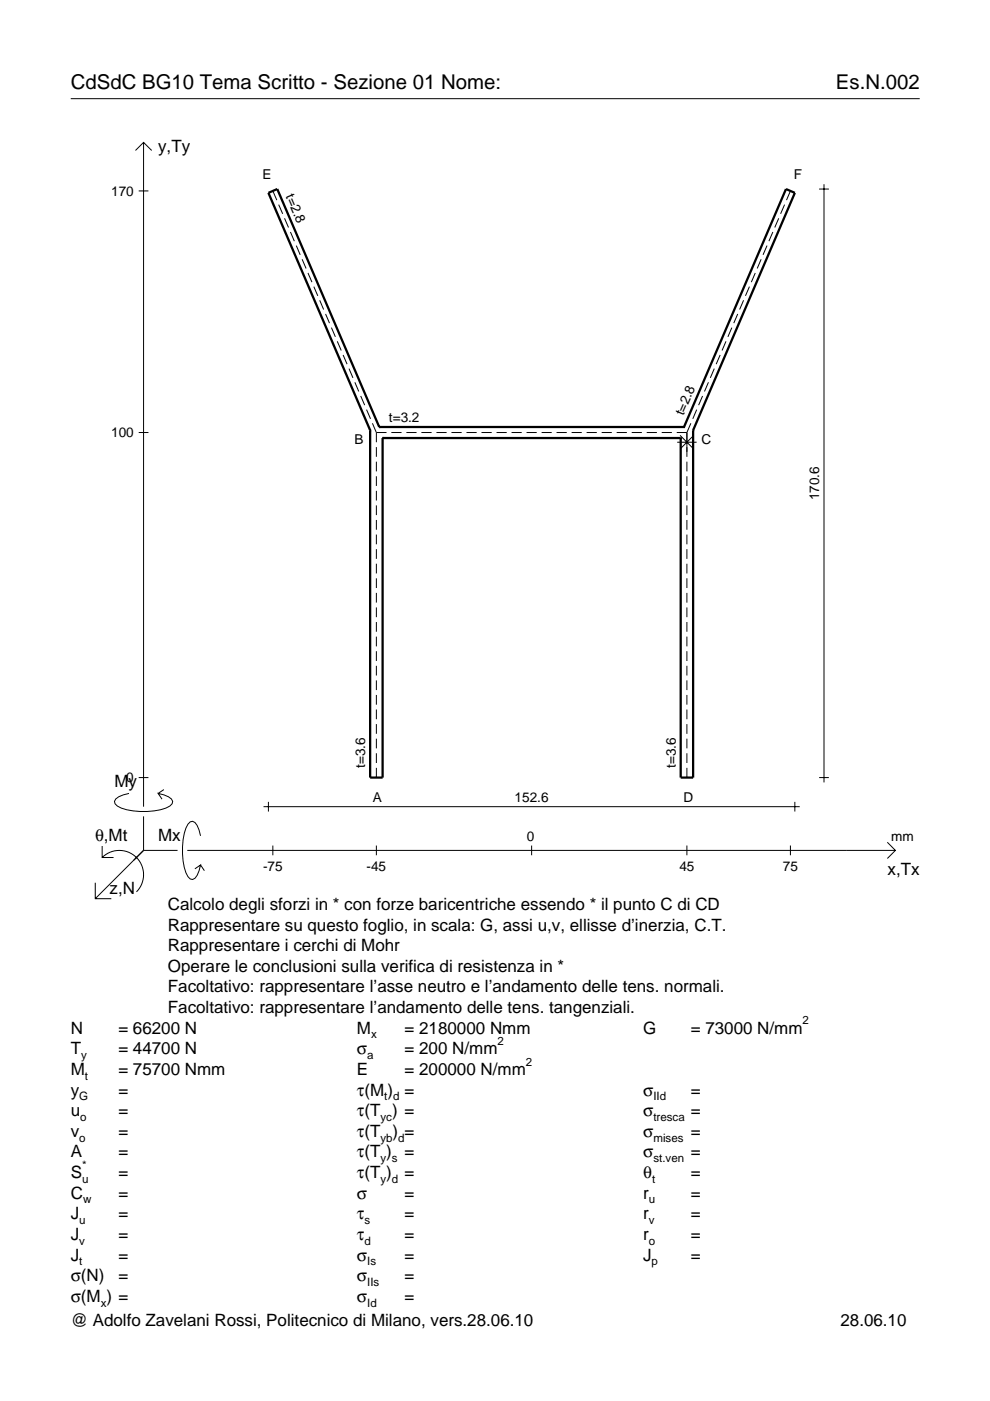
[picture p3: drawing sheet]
<svg xmlns="http://www.w3.org/2000/svg" width="210mm" height="297mm" viewBox="0 0 210 297" stroke-linecap="round" stroke-linejoin="round" font-family="sans-serif">
<g fill="none" stroke="#000" stroke-width=".21">
<path d="M15 20.9h180M28.7 31.9l1.7-1.7 1.8 1.7M30.4 30.2v140.8M174.7 39.1v126.8M29.4 40.5h2.1M57.8 40.5l.9 1.9M59.1 43.4l.8 1.9M60.3 46.3l.9 1.9M61.6 49.2l.8 1.9M62.8 52.1l.8 1.9M64.1 55l.8 1.9M65.3 57.9l.8 1.9"/>
<path d="M160.1 57.9l-.8 1.9M161.4 55l-.9 1.9M162.6 52.1l-.8 1.9M163.9 49.2l-.9 1.9M165.1 46.3l-.8 1.9M166.3 43.4l-.8 1.9M167.6 40.5l-.8 1.9M173.7 40.1h2M66.5 60.8l.9 1.9M67.8 63.7l.8 1.9M69 66.6l.9 1.9M70.3 69.5l.8 1.9"/>
<path d="M71.5 72.4l.8 1.9M72.7 75.3l.9 1.9M74 78.2l.8 1.9M151.4 78.2l-.8 1.9M152.7 75.3l-.9 1.9M153.9 72.4l-.8 1.9M155.2 69.5l-.9 1.9M156.4 66.6l-.8 1.9M157.7 63.7l-.9 1.9M158.9 60.8l-.8 1.9M29.4 91.7h2.1M75.2 81.1l.9 1.9"/>
<path d="M76.5 84l.8 1.9M77.7 86.9l.9 1.9M79 89.7l.8 2M79.8 91.7h2.1M79.8 91.7v2.1M79.8 94.8v2.1M79.8 97.9v2M83 91.7h2.1M86.2 91.7h2.1M89.3 91.7h2.2M92.5 91.7h2.2M95.7 91.7h2.2"/>
<path d="M98.9 91.7h2.2M102.1 91.7h2.1M105.3 91.7h2.1M108.5 91.7h2.1M111.6 91.7h2.2M114.8 91.7h2.2M118 91.7h2.2M121.2 91.7h2.1M124.4 91.7h2.1M127.6 91.7h2.1M130.7 91.7h2.2M133.9 91.7h2.2"/>
<path d="M137.1 91.7h2.2M140.3 91.7h2.2M143.5 91.7h2.1M143.6 93.8h4.1M144.2 92.3l2.9 2.9M145.6 91.7v5.2M145.6 97.9v2M146.5 89.7l-.9 2M147.1 92.3l-2.9 2.9M147.7 86.9l-.8 1.9M149 84l-.9 1.9M150.2 81.1l-.8 1.9"/>
<path d="M79.8 101v2M79.8 104.1v2M79.8 107.2v2M79.8 110.2v2.1M79.8 113.3v2.1M79.8 116.4v2.1M79.8 119.5v2.1M145.6 101v2M145.6 104.1v2M145.6 107.2v2M145.6 110.2v2.1M145.6 113.3v2.1"/>
<path d="M145.6 116.4v2.1M145.6 119.5v2.1M79.8 122.6v2.1M79.8 125.7v2.1M79.8 128.8v2.1M79.8 131.9v2M79.8 135v2M79.8 138.1v2M145.6 122.6v2.1M145.6 125.7v2.1M145.6 128.8v2.1M145.6 131.9v2"/>
<path d="M145.6 135v2M145.6 138.1v2M79.8 141.2v2M79.8 144.3v2M79.8 147.3v2.1M79.8 150.4v2.1M79.8 153.5v2.1M79.8 156.6v2.1M79.8 159.7v2.1M145.6 141.2v2M145.6 144.3v2M145.6 147.3v2.1"/>
<path d="M145.6 150.4v2.1M145.6 153.5v2.1M145.6 156.6v2.1M145.6 159.7v2.1M21.7 179.4v2.4h2.4M27.3 168.2a3.6 3.6 0 0 0-3 1.7l.1 .5a5.6 5.6 0 0 0 3.8 1.5 13.4 13.4 0 0 0 7.8-1l.5-.5 .1-.5a3.6 3.6 0 0 0-3.1-1.7l.8 1.2M29.4 164.9h2.1M30.4 173.1v7.2M34.7 167.4l-1.2 .8M42.5 177.2a3.6 3.6 0 0 0-1.7-3.1l-.5 .2a5.7 5.7 0 0 0-1.5 3.7 13.3 13.3 0 0 0 1 7.9l.5 .5 .5 .1a3.6 3.6 0 0 0 1.7-3.1l-1.2 .8M55.9 171h113.7M56.9 170v2.1"/>
<path d="M57.8 179.3v2M79.8 162.8v2.1M79.8 179.3v2M112.7 179.3v2M145.6 162.8v2.1M145.6 179.3v2M167.6 179.3v2M168.5 170v2.1M173.7 164.9h2M188.1 178.6l1.7 1.7-1.7 1.7M20.2 187.2v3.3h3.4M21.7 181.8a5.1 5.1 0 0 1 7.2 0 5.1 5.1 0 0 1 0 7.3"/>
<path d="M30.4 180.3l-10.2 10.2M30.4 180.3h7.2M39.7 180.3h150.1M42.5 183.4l.8 1.2"/>
</g>
<path d="M78.5 91.2h.1M78.5 91.2v73.7h2.6v-72M80.4 90.5h.1M80.4 90.5h64.6M80.4 90.5l-21.6-50.4-1.9 .8 21.6 50.3M81.1 92.9h.1M81.1 92.9h63.2M144.3 92.9h.1M145 90.5h.1M145 90.5l21.6-50.4 1.9 .8-21.5 50.3M147 91.2h.1M147 91.2v73.7h-2.7v-72" fill="none" stroke="#000" stroke-width=".48"/>
<g font-size="4.3">
<text x="15" y="18.9">CdSdC BG10 Tema Scritto - Sezione 01 Nome:</text>
<text x="177.2" y="18.9">Es.N.002</text>
</g>
<g font-size="3.6">
<text x="33.5" y="32.3">y,Ty</text>
<text x="24.3" y="166.9">My</text>
<text x="20.1" y="178.2">θ,Mt</text>
<text x="33.5" y="178.2">Mx</text>
<text x="188.2" y="185.5">x,Tx</text>
<text x="23.2" y="189.6">z,N</text>
<text x="35.6" y="192.9">Calcolo degli sforzi in * con forze baricentriche essendo * il punto C di CD</text>
<text x="35.6" y="197.3">Rappresentare su questo foglio, in scala: G, assi u,v, ellisse d’inerzia, C.T.</text>
<text x="35.6" y="201.7">Rappresentare i cerchi di Mohr</text>
<text x="35.6" y="206">Operare le conclusioni sulla verifica di resistenza in *</text>
<text x="35.6" y="210.4">Facoltativo: rappresentare l’asse neutro e l’andamento delle tens. normali.</text>
<text x="35.6" y="214.8">Facoltativo: rappresentare l’andamento delle tens. tangenziali.</text>
<text x="15" y="219.2">N</text>
<text x="25.1" y="219.2">= 66200 N</text>
<text x="75.7" y="219.2">M</text>
<text x="85.8" y="219.2">= 2180000 Nmm</text>
<text x="136.4" y="219.2">G</text>
<text x="146.5" y="219.2">= 73000 N/mm</text>
<text x="15" y="227.9">M</text>
<text x="15" y="223.5">T</text>
<text x="25.1" y="223.5">= 44700 N</text>
<text x="25.1" y="227.9">= 75700 Nmm</text>
<text x="75.7" y="223.5">σ</text>
<text x="75.7" y="227.9">E</text>
<text x="85.8" y="223.5">= 200 N/mm</text>
<text x="85.8" y="227.9">= 200000 N/mm</text>
<text x="15" y="232.3">y</text>
<text x="25.1" y="232.3">=</text>
<text x="75.7" y="232.3">τ(M ) =</text>
<text x="136.4" y="232.3">σ</text>
<text x="146.5" y="232.3">=</text>
<text x="15" y="236.7">u</text>
<text x="25.1" y="236.7">=</text>
<text x="75.7" y="236.7">τ(T ) =</text>
<text x="136.4" y="236.7">σ</text>
<text x="146.5" y="236.7">=</text>
<text x="15" y="241">v</text>
<text x="15" y="245.4">A</text>
<text x="25.1" y="241">=</text>
<text x="25.1" y="245.4">=</text>
<text x="75.7" y="245.4">τ(T )</text>
<text x="75.7" y="241">τ(T</text>
<text x="83.3" y="241">) =</text>
<text x="85.8" y="245.4">=</text>
<text x="136.4" y="241">σ</text>
<text x="136.4" y="245.4">σ</text>
<text x="146.5" y="241">=</text>
<text x="146.5" y="245.4">=</text>
<text x="15" y="249.8">S</text>
<text x="25.1" y="249.8">=</text>
<text x="75.7" y="249.8">τ(T )</text>
<text x="85.8" y="249.8">=</text>
<text x="136.4" y="249.8">θ</text>
<text x="146.5" y="249.8">=</text>
<text x="15" y="254.2">C</text>
<text x="25.1" y="254.2">=</text>
<text x="75.7" y="254.2">σ</text>
<text x="85.8" y="254.2">=</text>
<text x="136.4" y="254.2">r</text>
<text x="146.5" y="254.2">=</text>
<text x="15" y="258.5">J</text>
<text x="15" y="262.9">J</text>
<text x="25.1" y="258.5">=</text>
<text x="25.1" y="262.9">=</text>
<text x="75.7" y="258.5">τ</text>
<text x="75.7" y="262.9">τ</text>
<text x="85.8" y="258.5">=</text>
<text x="85.8" y="262.9">=</text>
<text x="136.4" y="258.5">r</text>
<text x="136.4" y="262.9">r</text>
<text x="146.5" y="258.5">=</text>
<text x="146.5" y="262.9">=</text>
<text x="15" y="267.3">J</text>
<text x="25.1" y="267.3">=</text>
<text x="75.7" y="267.3">σ</text>
<text x="85.8" y="267.3">=</text>
<text x="136.4" y="267.3">J</text>
<text x="146.5" y="267.3">=</text>
<text x="15" y="271.7">σ(N)</text>
<text x="25.1" y="271.7">=</text>
<text x="75.7" y="271.7">σ</text>
<text x="85.8" y="271.7">=</text>
<text x="15" y="281.2">@ Adolfo Zavelani Rossi, Politecnico di Milano, vers.28.06.10</text>
<text x="15" y="276">σ(M ) =</text>
<text x="75.7" y="276">σ</text>
<text x="85.8" y="276">=</text>
<text x="178.2" y="281.2">28.06.10</text>
</g>
<g font-size="2.9">
<text x="23.6" y="41.5">170</text>
<text x="55.7" y="37.9">E</text>
<text x="60.5" y="41.6" transform="rotate(67 60.5 41.6)">t=2.8</text>
<text x="168.3" y="37.9">F</text>
<text x="82.5" y="89.5">t=3.2</text>
<text x="144.9" y="88.2" transform="rotate(-67 144.9 88.2)">t=2.8</text>
<text x="23.6" y="92.7">100</text>
<text x="75.2" y="94.2">B</text>
<text x="148.8" y="94.2">C</text>
<text x="173.7" y="106.1" transform="rotate(-90 173.7 106.1)">170.6</text>
<text x="26.8" y="165.9">0</text>
<text x="77.4" y="162.8" transform="rotate(-90 77.4 162.8)">t=3.6</text>
<text x="143.3" y="162.8" transform="rotate(-90 143.3 162.8)">t=3.6</text>
<text x="79" y="169.9">A</text>
<text x="109.1" y="170">152.6</text>
<text x="144.9" y="169.9">D</text>
<text x="111.7" y="178.2">0</text>
<text x="189" y="178.2">mm</text>
<text x="55.8" y="184.7">-75</text>
<text x="77.7" y="184.7">-45</text>
<text x="144" y="184.7">45</text>
<text x="166" y="184.7">75</text>
</g>
<g font-size="2.4">
<text x="78.7" y="220.2">x</text>
<text x="105.5" y="221.5">2</text>
<text x="170.2" y="217.2">2</text>
<text x="17.2" y="224.5">y</text>
<text x="77.9" y="224.5">a</text>
<text x="111.5" y="225.9">2</text>
<text x="16.8" y="233.3">G</text>
<text x="18" y="228.9">t</text>
<text x="81.5" y="233.3">t d</text>
<text x="138.5" y="233.3">IId</text>
<text x="17" y="237.7">o</text>
<text x="80.7" y="237.7">yc</text>
<text x="138.5" y="237.7">tresca</text>
<text x="16.8" y="242">o</text>
<text x="80.7" y="242">yb d</text>
<text x="138.5" y="242">mises</text>
<text x="17.4" y="250.8">u</text>
<text x="17.4" y="247.8">*</text>
<text x="80.7" y="246.4">y s</text>
<text x="80.7" y="250.8">y d</text>
<text x="138.2" y="250.8">t</text>
<text x="138.5" y="246.4">st.ven</text>
<text x="17.6" y="255.2">w</text>
<text x="137.6" y="255.2">u</text>
<text x="16.8" y="259.5">u</text>
<text x="16.8" y="263.9">v</text>
<text x="77.3" y="259.5">s</text>
<text x="77.3" y="263.9">d</text>
<text x="137.6" y="259.5">v</text>
<text x="137.6" y="263.9">o</text>
<text x="16.8" y="268.3">t</text>
<text x="77.9" y="268.3">Is</text>
<text x="138.2" y="268.3">p</text>
<text x="77.9" y="272.7">IIs</text>
<text x="21.4" y="277">x</text>
<text x="77.9" y="277">Id</text>
</g>
</svg>
